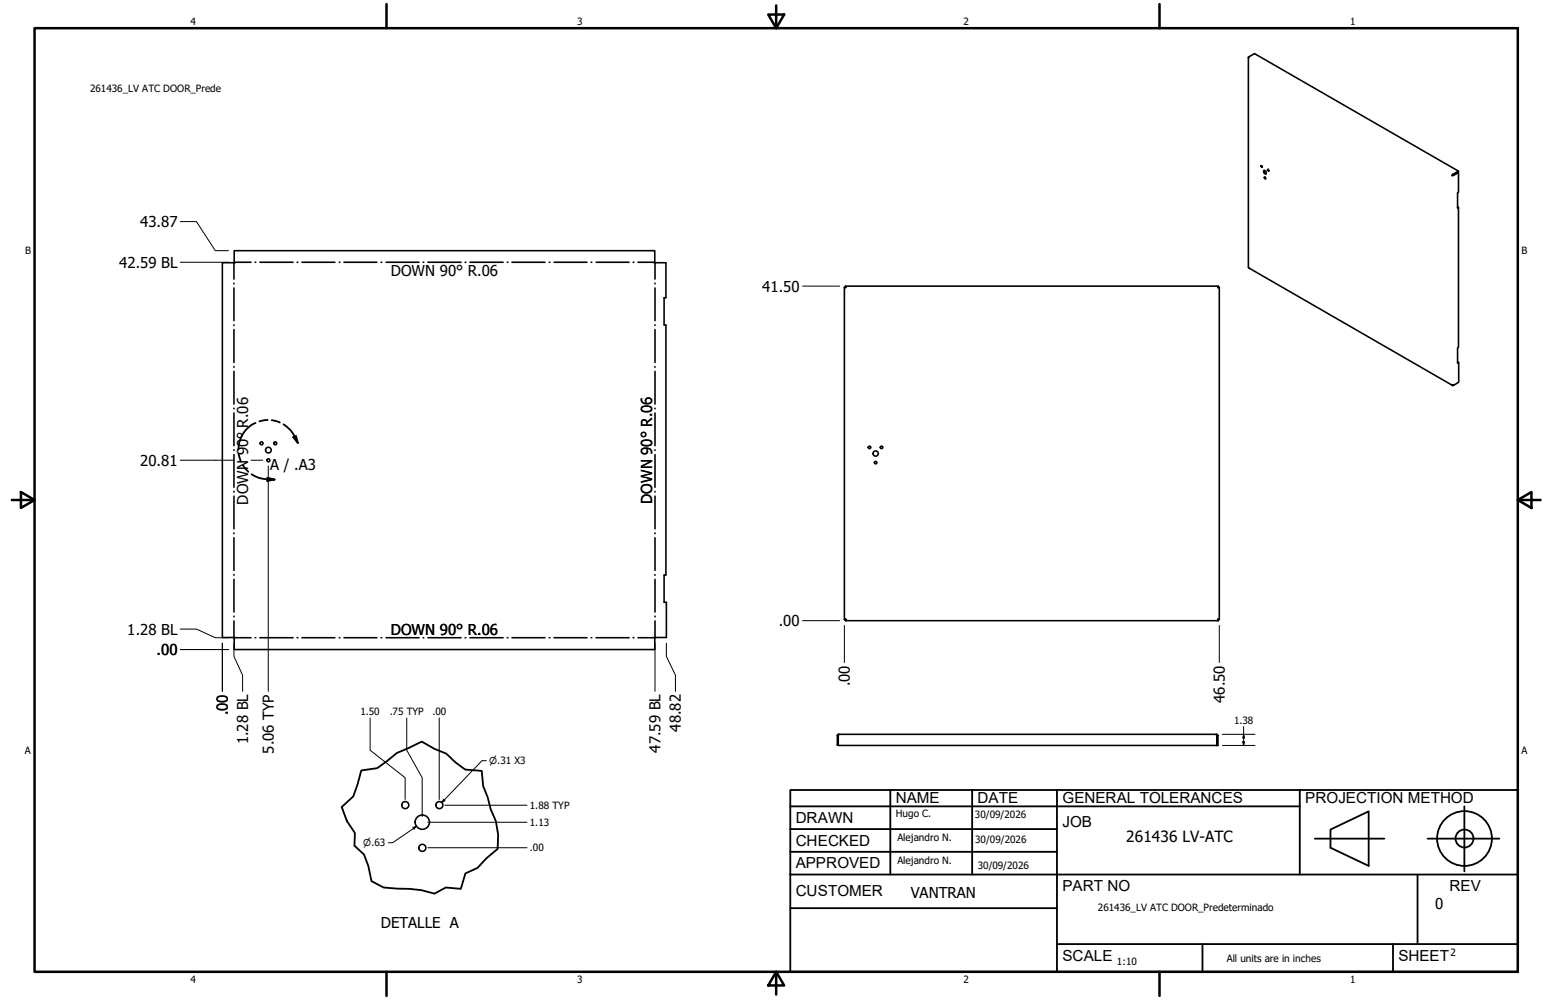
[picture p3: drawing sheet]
<svg xmlns="http://www.w3.org/2000/svg" width="432mm" height="279mm" viewBox="0 0 432 279" stroke-linecap="round" stroke-linejoin="round" font-family="sans-serif">
<!-- layer: GIGA_BendDown -->
<g fill="none" stroke="#000" stroke-width=".44">
<path d="M65.3 73.4v4.6M65.3 79.1v.2M65.5 73.3h4.6M71.2 73.3h.2M72.6 73.3h9.3M83 73.3h.2M84.3 73.3h9.2M94.7 73.3h.2M96.1 73.3h9.2M106.4 73.3h.2M107.8 73.3h9.2M118.2 73.3h.2"/>
<path d="M119.5 73.3h9.3M129.9 73.3h.2M131.3 73.3h9.2M141.7 73.3h.2M143 73.3h9.2M153.4 73.3h.2M154.7 73.3h9.3M165.1 73.3h.2M166.5 73.3h9.2M176.8 73.3h.2M178.2 73.3h4.6M182.9 73.4v4.6"/>
<path d="M182.9 79.1v.2M65.3 80.5v9.1M65.3 90.7v.2M65.3 92.1v9.2M182.9 80.5v9.1M182.9 90.7v.2M182.9 92.1v9.2M65.3 102.4v.2M65.3 103.8v9.1M65.3 114v.2M65.3 115.4v9.1M182.9 102.4v.2"/>
<path d="M182.9 103.8v9.1M182.9 114v.2M182.9 115.4v9.1M65.3 125.7v.2M65.3 127v9.1M65.3 137.3v.2M65.3 138.6v9.2M182.9 125.7v.2M182.9 127v9.1M182.9 137.3v.2M182.9 138.6v9.2M65.3 148.9v.2"/>
<path d="M65.3 150.2v9.2M182.9 148.9v.2M182.9 150.2v9.2M65.3 160.5v.2M65.3 161.9v9.1M65.3 172.1v.2M65.3 173.5v4.6M65.5 178.2h4.6M71.2 178.2h.2M72.6 178.2h9.3M83 178.2h.2M84.3 178.2h9.2"/>
<path d="M94.7 178.2h.2M96.1 178.2h9.2M106.4 178.2h.2M107.8 178.2h9.2M118.2 178.2h.2M119.5 178.2h9.3M129.9 178.2h.2M131.3 178.2h9.2M141.7 178.2h.2M143 178.2h9.2M153.4 178.2h.2M154.7 178.2h9.3"/>
<path d="M165.1 178.2h.2M166.5 178.2h9.2M176.8 178.2h.2M178.2 178.2h4.6M182.9 160.5v.2M182.9 161.9v9.1M182.9 172.1v.2M182.9 173.5v4.6"/>
</g>
<!-- layer: Visible (ANSI) -->
<g fill="none" stroke="#000" stroke-width=".44">
<path d="M348.7 16.1v58.8l57 32.8M348.7 15.9h.1M348.9 15.8l-.2 .4v-.3M348.9 15.8l1.5-.8 57 32.8-1.6 .9M348.9 15.8l-.2 .1M352.4 46.3l.2 .4M353.1 47.6a.49 .49 0 0 1 .6 .4 .49 .49 0 0 1-.4 .6l-.4-.6zM353.1 47.6v.4l.5 .5M353.2 49.5l.2 .1v.4l-.2-.2zM353.3 49.5l.2 .4M354.1 47.3l.3 .5-.3-.2zM354.2 47.3l.2 .5"/>
<path d="M405.7 49h-.1M405.8 48.8l-.1 .2M405.8 48.7l-.2 .3M405.8 48.7v.1M405.9 48.9l-.2 .1M405.9 48.9l.1 .1M406 49l1.4-.8v5.5l-.3 .1v4.3l.3-.1v39l-.3 .2v4.3l.3-.2v5.5l-1.4 .8M406 49h-.4M407.1 58h.3M407.4 47.8v.2l-1.6 .8M407.4 48.2l-1.5 .7M65.4 70h117.5l-.1 3.5 3.2-.1v9.8h-.5v7.6h.5v69.9h-.5v7.6h.6v9.8h-3.3l.1 3.4h-117.5l.1-3.4h-3.4v-104.7l3.4 .1z"/>
<path d="M236.2 79.9v.4zM236.2 79.9h104M340.2 79.9v.4zM235.8 80.3h.4zM235.8 80.3v92.8M340.6 80.3h-.4h.4v92.8l-.4-.1 .4 .1M405.8 107.6v.1M406 107.6h-.4l.2 .1M406 107.6l-.2 .1M407.4 101.3h-.3M235.8 173.1l.4-.1zM236.2 173.1v.3z"/>
<path d="M236.2 173.4h104M340.2 173v.4zM233.9 205.5v2.7h.2v-2.7M233.9 208.1h.2M233.9 205.5h.2M234.2 205.4l-.1 .1M234.3 205.2l-.4 .3M234.3 205.2l-.2 3.1h105.8l-.1-3.1M234.3 205.2h105.5M339.8 205.4l.1 .1M339.8 205.2l.4 .3M339.9 205.5v2.8h.3v-2.8"/>
<path d="M339.9 205.5h.3"/>
<circle cx="352.3" cy="46.5" r=".21"/>
<circle cx="73.1" cy="123.9" r=".41"/>
<circle cx="75" cy="128.6" r=".41"/>
<circle cx="75" cy="125.8" r=".79"/>
<circle cx="76.9" cy="123.9" r=".41"/>
<circle cx="242.9" cy="125" r=".35"/>
<circle cx="244.6" cy="129.3" r=".35"/>
<circle cx="244.6" cy="126.7" r=".73"/>
<circle cx="246.2" cy="125" r=".35"/>
<circle cx="113.2" cy="224.9" r=".98"/>
<circle cx="118" cy="236.9" r=".98"/>
<circle cx="118" cy="229.7" r="2"/>
<circle cx="122.7" cy="224.9" r=".98"/>
</g>
<!-- layer: Break Line (ANSI)-1 -->
<path d="M100.9 215.3l4.4-.7 5.6-4.2 6.9-3.2 3.5 2 3.4 1.4 2.6 2.4 2.6 2 4.7 .4 .3 4.2 1.3 3.2 .8 3.3 1.5 3.3 .6 3.8-.1 4-3.2 2.6-2.5 2.7-3.3 1.5-1.3 4.3-4.2-.3-3.2 1.7-3.5-1-3.4-.4-7.3-.3-3.3-1.8-.9-4.3-1.2-3.1-2.7-2.5 .1-3.6-2.2-3.3-1.5-3.9 3.3-3 1.2-3.4z" fill="none" stroke="#000" stroke-width=".51"/>
<!-- layer: Contorno de detalle (ANSI) -->
<path d="M71.4 118.2a8.1 8.1 0 0 0-4.8 7.4M74.7 117.3l-2.2 .4M75.9 117.4l2.3 .6M79.2 118.6a7.8 7.8 0 0 1 3.1 3.4l.9 1.8M66.7 126.7l.6 2.3M67.9 130l1.4 1.8M70.3 132.5a8.4 8.4 0 0 0 4.4 1.4l2 .1M74.7 133.5l2 .5-2 .4zM81.9 122.2l.8-.4 .5 2z" fill="none" stroke="#000" stroke-width=".51"/>
<path d="M74.7 133.5l2 .5-2 .4zM81.9 122.2l.8-.4 .5 2z" fill="#000"/>
<!-- layer: Borde (ANSI) -->
<g fill="none" stroke="#000" stroke-width=".7">
<path d="M9.7 7.9h414.2v263.6h-414.2zM107.9 1.1v6.8M214.6 4.1h4.4l-2.2 3.8zM216.8 1.5v6.4M323.8 1.1v6.8M3.3 139.7h6.4M5.8 137.5l3.9 2.2-3.9 2.2zM423.9 139.7l3.8-2.2v4.4zM423.9 139.7h6.4M107.9 271.5v6.8M216.8 271.5l2.2 3.8h-4.4zM216.8 271.5v6.4"/>
<path d="M323.8 271.5v6.8"/>
</g>
<!-- layer: Title (ANSI)-1 -->
<g fill="none" stroke="#000" stroke-width=".51">
<path d="M220.7 220.7h203.2v50.8h-203.2zM220.7 225.3h142.3M220.7 231.6h74.5M220.7 238h74.5M248.7 220.7v23.6M271.5 220.7v23.6M295.2 220.7v50.8M363 220.7v23.6M367.2 234.3h19.5M371.6 231.8l10.7-5.1v15.2l-10.7-5zM398.7 234.3h20.1M409 225.3v18.2"/>
<path d="M220.7 244.3h203.2M220.7 253.7h74.5M395.9 244.3v19.5M295.2 263.8h128.7M335.9 263.8v7.7M389.1 263.8v7.7"/>
<circle cx="409" cy="234.3" r="7.7"/>
<circle cx="409" cy="234.3" r="2.51"/>
</g>
<!-- layer: Cota (ANSI) -->
<g fill="none" stroke="#000" stroke-width=".28">
<path d="M50.4 73.3h13.5M50.4 61.9h4.5l5.2 8.1h3.7M224.2 79.9h10.3M50.4 128.6h14.9M70.1 128.6h3.2M74.9 130.2v63M50.4 175.8h4.5l5.2 2.4h3.8M62.1 179.7v13.5M65.3 179.6v3.8l2.5 5.3v4.5M182.9 179.6v13.6M186.1 179.7v3.7l2.6 5.3v4.5M224.2 173.4h10.3"/>
<path d="M235.8 174.8v10.3M340.6 174.8v10.3M50.4 181.5h13.4M103.4 200.6v9l9.8 7.7v6.1M113.6 200.6v9l4.3 7.7v10.9M122.7 200.6v22.8M135.8 212.5h-1.2l-11.2 11.7M341.4 205.2h9.1M341.4 208.3h9.1M347.1 207.3h.5l-.3 1zM347.3 205.2l.3 1h-.5zM347.3 203v5.3"/>
<path d="M115.3 231.2l1-.4-.7 .8zM116.3 230.8l-6.6 4.7h-1.2M119.5 236.9h27.7M119.5 229.7h27.7M123.9 223.3l.4 .4-.9 .5zM124.3 225h22.9"/>
</g>
<path d="M347.1 207.3h.5l-.3 1zM347.3 205.2l.3 1h-.5zM115.3 231.2l1-.4-.7 .8zM123.9 223.3l.4 .4-.9 .5z" fill="#000"/>
<g font-size="4.3">
<text x="250.2" y="224.2">NAME</text>
<text x="273" y="224.2">DATE</text>
<text x="296.7" y="224.3">GENERAL TOLERANCES</text>
<text x="364.6" y="224.3">PROJECTION METHOD</text>
<text x="222.2" y="229.9">DRAWN</text>
<text x="296.7" y="230.9">JOB</text>
<text x="222.2" y="236.3">CHECKED</text>
<text x="314.6" y="235.1">261436 LV-ATC</text>
<text x="222.2" y="242.6">APPROVED</text>
<text x="222.2" y="250.3">CUSTOMER</text>
<text x="296.7" y="249">PART NO</text>
<text x="404.8" y="248.9">REV</text>
<text x="296.7" y="268.4">SCALE</text>
<text x="390.6" y="268.4">SHEET</text>
</g>
<g font-size="4.2">
<text x="39.2" y="63.4">43.87</text>
<text x="33.3" y="74.8">42.59 BL</text>
<text x="109.2" y="77.2">DOWN 90° R.06</text>
<text x="212.9" y="81.5">41.50</text>
<text x="39.2" y="130.1">20.81</text>
<text x="75.4" y="131.4">A / .A3</text>
<text x="69.3" y="141" transform="rotate(-90 69.3 141)">DOWN 90° R.06</text>
<text x="182.1" y="140.7" transform="rotate(-90 182.1 140.7)">DOWN 90° R.06</text>
<text x="35.6" y="177.3">1.28 BL</text>
<text x="109.2" y="177.4">DOWN 90° R.06</text>
<text x="217.5" y="174.9">.00</text>
<text x="43.8" y="183">.00</text>
<text x="237.4" y="191.8" transform="rotate(-90 237.4 191.8)">.00</text>
<text x="342.1" y="196.3" transform="rotate(-90 342.1 196.3)">46.50</text>
<text x="63.6" y="199.8" transform="rotate(-90 63.6 199.8)">.00</text>
<text x="69.3" y="208" transform="rotate(-90 69.3 208)">1.28 BL</text>
<text x="190.2" y="204.4" transform="rotate(-90 190.2 204.4)">48.82</text>
<text x="76.5" y="210.6" transform="rotate(-90 76.5 210.6)">5.06 TYP</text>
<text x="184.5" y="210.2" transform="rotate(-90 184.5 210.2)">47.59 BL</text>
<text x="254.4" y="250.8">VANTRAN</text>
<text x="400.9" y="254">0</text>
<text x="106.4" y="259.3">DETALLE A</text>
</g>
<g font-size="2.8">
<text x="53.2" y="6.9">4</text>
<text x="161.2" y="6.9">3</text>
<text x="269.1" y="6.9">2</text>
<text x="377.1" y="6.9">1</text>
<text x="25.1" y="25.7">261436_LV ATC DOOR_Prede</text>
<text x="7" y="70.9">B</text>
<text x="424.9" y="70.9">B</text>
<text x="100.6" y="199.8">1.50</text>
<text x="108.8" y="199.8">.75 TYP</text>
<text x="120.8" y="199.8">.00</text>
<text x="344.7" y="202.2">1.38</text>
<text x="6.9" y="210.6">A</text>
<text x="424.9" y="210.6">A</text>
<text x="148" y="226">1.88 TYP</text>
<text x="148" y="230.8">1.13</text>
<text x="250.2" y="228.3">Hugo C.</text>
<text x="272.3" y="228.4">30/09/2026</text>
<text x="148" y="237.9">.00</text>
<text x="250.6" y="234.9">Alejandro N.</text>
<text x="272.4" y="235.6">30/09/2026</text>
<text x="250.6" y="241.5">Alejandro N.</text>
<text x="273.1" y="242.8">30/09/2026</text>
<text x="306.6" y="254.5">261436_LV ATC DOOR_Predeterminado</text>
<text x="312" y="269.7">1:10</text>
<text x="342.6" y="268.7">All units are in inches</text>
<text x="405.1" y="267.1">2</text>
<text x="53.2" y="274.6">4</text>
<text x="161.2" y="274.6">3</text>
<text x="269.1" y="274.6">2</text>
<text x="377.1" y="274.6">1</text>
</g>
<g font-size="2.6">
<text x="136.7" y="213.5">⌀.31 X3</text>
<text x="101.5" y="236.4">⌀.63</text>
</g>
</svg>
